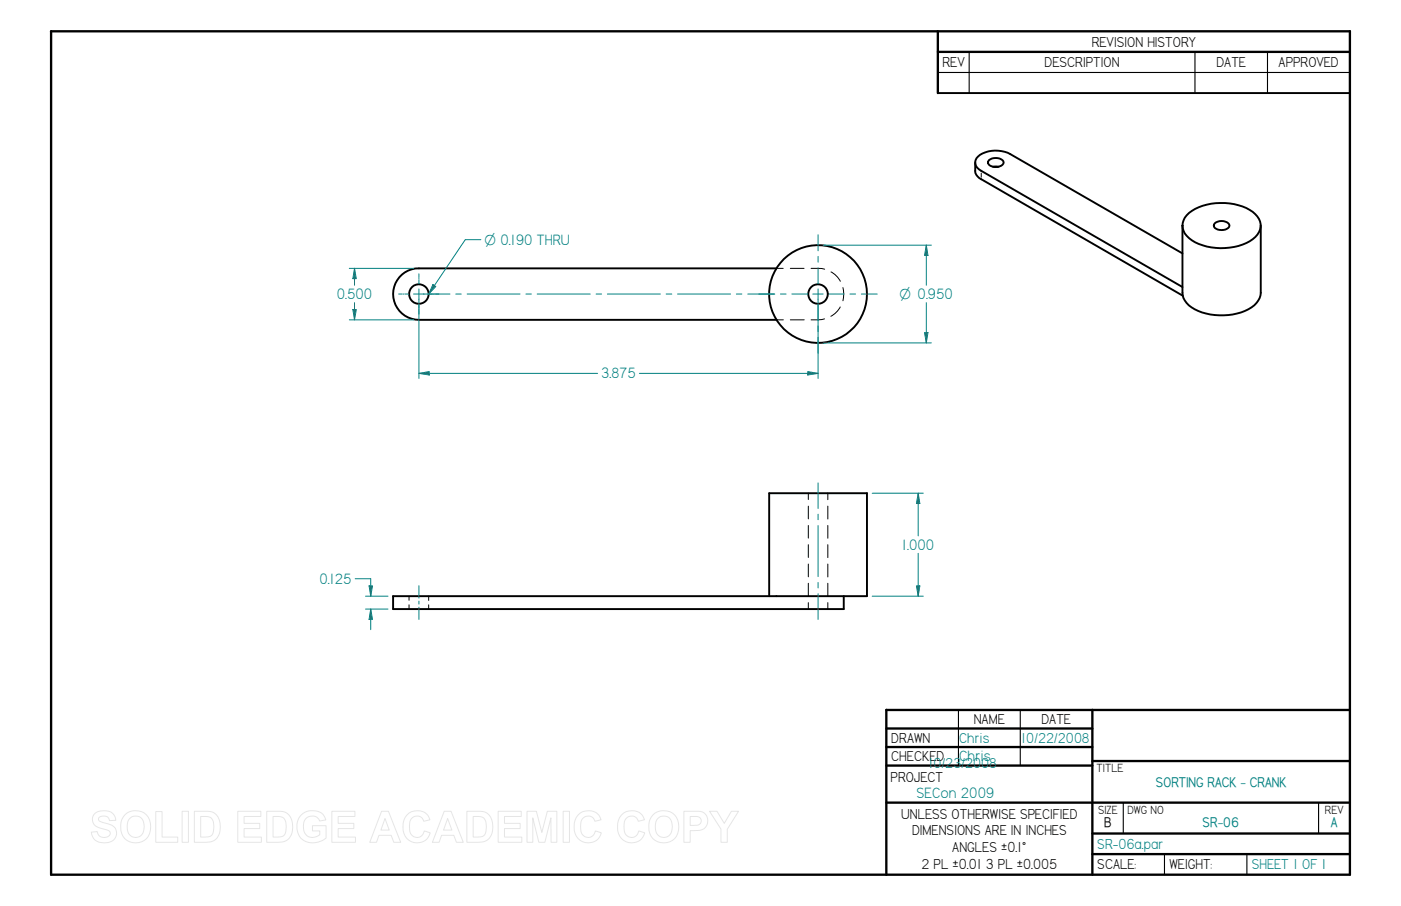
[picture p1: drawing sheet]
<svg xmlns="http://www.w3.org/2000/svg" width="432mm" height="279mm" viewBox="0 0 432 279" stroke-linecap="round" stroke-linejoin="round" font-family="sans-serif">
<g fill="none" stroke="#000" stroke-width=".72">
<path d="M15.7 9.7l400.4-.1v260.1h-400.4zM289.1 9.7v19M289.1 16h127M273.2 218.9v50.8M273.2 218.9h142.9M336.7 218.9v50.8M273.2 224.7h63.5M273.2 230.4h63.5M273.2 236.1h63.5M336.7 234.7h79.4M273.2 247.5h142.9M336.7 257h79.4"/>
<path d="M336.7 263.4h79.4"/>
</g>
<path d="M298.7 16v12.7M368.3 16v12.7M390.7 16v12.7M289.1 22.4h127M295.4 218.9v17.2M314.5 218.9v17.2M346.2 247.6v9.4M406.4 247.6v9.4M358.9 263.4v6.3M384.3 263.4v6.3" fill="none" stroke="#000" stroke-width=".34"/>
<g fill="none" stroke="#000" stroke-width=".59">
<path d="M289.1 28.7h127M300.6 50.1v2.6a2.93 2.93 0 0 0 1.8 2.6M302.4 55.2l62.1 36M302.4 52.7l62 35.8M302.4 52.7a2.69 2.69 0 0 1-1.8-2.3 2.69 2.69 0 0 1 1.4-2.6 9.7 9.7 0 0 1 9.4-.3l53 30.6M304.8 49.4a3.4 3.4 0 0 1 4.4 .3 1.56 1.56 0 0 1-1.7 1.8h-1.2a1.4 1.4 0 0 1-1.4-.6 1.4 1.4 0 0 1-.1-1.5zM306 51.4h1.8M365.8 66.4a16.8 16.8 0 0 1 15.9-3.1 8.9 8.9 0 0 1 6.7 5 5.4 5.4 0 0 1-3.3 6.1 18.2 18.2 0 0 1-18.6-1 4.7 4.7 0 0 1-.7-7zM374.4 68.9a2.96 2.96 0 0 1 4.5 .7 2.78 2.78 0 0 1-4.1 .9 1.02 1.02 0 0 1-.4-1.6zM388.6 69.5v20.8a6.9 6.9 0 0 1-4.9 5.6 18.3 18.3 0 0 1-17.3-1.8 5.6 5.6 0 0 1-2-3.8v-20.7M129.1 98.6h110.2M239.3 82.8h-110.2a7.9 7.9 0 0 0-7.9 7.9 7.9 7.9 0 0 0 7.9 7.9"/>
<path d="M267.2 152.1v31.8h-146v3.9h138.9v-4M267.2 152.1h-30.1v31.8"/>
<circle cx="129.1" cy="90.7" r="3"/>
<circle cx="252.1" cy="90.7" r="3"/>
<circle cx="252.1" cy="90.7" r="15.1"/>
</g>
<g fill="none" stroke="#000" stroke-width=".31">
<path d="M302.4 53.4v1.3M239.3 98.6h2.1M239.3 82.8h2.1M243.6 98.6h4.3M243.6 82.8h4.2M250 82.8h3.3l.9 .2M254.1 98.3l-4.1 .3M256.1 83.9a6.5 6.5 0 0 1 2.9 2.8M259 94.7a6.5 6.5 0 0 1-2.9 2.8M259.8 88.7a8.3 8.3 0 0 1 0 4.1M249.1 152.1v2M249.1 156.1v3.9"/>
<path d="M255.1 152.1v2M255.1 156.1v4M249.1 162.1v3.8M249.1 168v3.9M249.1 173.9v4M249.1 179.9v3.9M255.1 162.1v3.9M255.1 168v4M255.1 173.9v4M255.1 179.9v4M126.1 183.9v1.2M126.1 186.5v1.3"/>
<path d="M132.1 183.8v1.4M132.1 186.5v1.3M249.1 185.8v2M255.1 185.8v2"/>
</g>
<path d="M129.1 115.1l3.2-.5v1.1z" fill="none" stroke="#008080" stroke-width=".31"/>
<path d="M129.1 115.1l3.2-.5v1.1z" fill="#008080"/>
<path d="M249 114.6l3.1 .5-3.1 .6z" fill="none" stroke="#008080" stroke-width=".31"/>
<path d="M249 114.6l3.1 .5-3.1 .6z" fill="#008080"/>
<path d="M129.1 92.3v24.4M252.1 92.3v24.4M129.1 115.1h55.1M197.1 115.1h55M284.9 102.6h1.1l-.5 3.1z" fill="none" stroke="#008080" stroke-width=".31"/>
<path d="M284.9 102.6h1.1l-.5 3.1z" fill="#008080"/>
<path d="M285.5 75.6l.5 3.2h-1.1z" fill="none" stroke="#008080" stroke-width=".31"/>
<path d="M285.5 75.6l.5 3.2h-1.1z" fill="#008080"/>
<path d="M253.7 75.6h33.4M285.5 75.6v12.4M285.5 93.3v12.4M253.7 105.7h33.4M282.4 180.7h1.1l-.5 3.2z" fill="none" stroke="#008080" stroke-width=".31"/>
<path d="M282.4 180.7h1.1l-.5 3.2z" fill="#008080"/>
<path d="M283 152.1l.5 3.2h-1.1z" fill="none" stroke="#008080" stroke-width=".31"/>
<path d="M283 152.1l.5 3.2h-1.1z" fill="#008080"/>
<path d="M268.8 152.1h15.8M283 152.1v13.2M283 170.6v13.3M113.7 180.7h1.1l-.5 3.2zM268.8 183.9h15.8" fill="none" stroke="#008080" stroke-width=".31"/>
<path d="M113.7 180.7h1.1l-.5 3.2z" fill="#008080"/>
<path d="M114.3 187.8l.5 3.2h-1.1z" fill="none" stroke="#008080" stroke-width=".31"/>
<path d="M114.3 187.8l.5 3.2h-1.1z" fill="#008080"/>
<path d="M143.4 73.9l-11.3 16.8M109.5 178.5h4.8v5.4M112.6 183.9h7M112.6 187.8h7M114.3 187.8v6.4" fill="none" stroke="#008080" stroke-width=".31"/>
<path d="M133.4 87.8l.9 .5-2.2 2.4z" fill="#008080"/>
<g fill="none" stroke="#008080" stroke-width=".31">
<path d="M143.4 73.9h4.8M252.1 72.4v4.9M252.1 79.1v1.8M108.8 95.5h1l-.5 3.1zM122.9 90.7h1.1M124.3 90.7h.2M124.8 90.7h1.1M127.5 90.7h11.2M129.1 84.5v1.1M129.1 85.9v.2M129.1 86.4v1.1M129.1 89.1v3.2"/>
<path d="M129.1 93.9v1M129.1 95.2v.3M129.1 95.8v1.1M133.4 87.8l.9 .5-2.2 2.4zM140.5 90.7h1.7M144 90.7h16.3M162.1 90.7h1.7M165.6 90.7h16.3M183.7 90.7h1.7M187.2 90.7h16.3M205.3 90.7h1.8M208.8 90.7h16.4"/>
<path d="M226.9 90.7h1.7M230.5 90.7h8.3M240.5 90.7h1.8M244.1 90.7h4.9M250.5 90.7h3.2M252.1 82.6v4.9M252.1 89.1v3.2M252.1 93.9v4.8M255.3 90.7h4.9M262 90.7h1.7M265.5 90.7h4.9M252.1 100.5v1.7"/>
<path d="M252.1 104v4.9M252.1 148.9v7.9M252.1 158.6v1.7M252.1 162.1v15.7M252.1 179.6v1.7M129.1 180.6v3.8M129.1 185.4v.9M129.1 187.2v3.8M252.1 183.1v7.9"/>
</g>
<path d="M108.8 95.5h1l-.5 3.1z" fill="#008080"/>
<path d="M109.3 82.8l.5 3.1h-1z" fill="none" stroke="#008080" stroke-width=".31"/>
<path d="M109.3 82.8l.5 3.1h-1z" fill="#008080"/>
<path d="M107.7 98.6h19.8M107.7 82.8h19.8M109.3 82.7v5.3M109.3 93.3v5.3" fill="none" stroke="#008080" stroke-width=".31"/>
<g fill="none" stroke="#e6e6e6" stroke-width=".31">
<path d="M29.1 251a4.6 4.6 0 0 1 6 .2l.6 1.8-2 .1a1.81 1.81 0 0 0-1.5-1.5 1.81 1.81 0 0 0-1.8 1 2 2 0 0 0 2 1.2 3.6 3.6 0 0 1 3.5 2.7 3.1 3.1 0 0 1-3.8 3.4 3.4 3.4 0 0 1-3.9-3.3l1.8-.1a2.1 2.1 0 0 0 1.8 1.8 2.1 2.1 0 0 0 2.2-1.3 1.81 1.81 0 0 0-1.9-1.3 3.5 3.5 0 0 1-3.6-3l.2-1.1zM38.5 251.2a4.8 4.8 0 0 1 5.8-.5 4.8 4.8 0 0 1 2.1 5.4 4.7 4.7 0 0 1-5.5 3.8 4.7 4.7 0 0 1-3.7-5.6l.4-1.7zM39.9 252.5a2.56 2.56 0 0 1 2.8-.7 2.56 2.56 0 0 1 1.7 2.4 3.1 3.1 0 0 1-2 4 2.71 2.71 0 0 1-3.2-3.3 3.5 3.5 0 0 1 .7-2.4zM48 250.3h2v7.8h4.8v1.7h-6.8zM56.1 250.2h2v9.6h-2zM59.9 250.2h4.1a3.8 3.8 0 0 1 3.9 4.2 4.4 4.4 0 0 1-3 5.2l-5 .2zM61.8 251.8h1.9a2.51 2.51 0 0 1 2.2 3.2 3.2 3.2 0 0 1-1 2.9l-3.1 .2zM73.3 250.2h7.1v1.6h-5.2v2.1h4.9v1.6h-4.9v2.6h5.4v1.7h-7.3zM82.2 250.2h4.1a3.8 3.8 0 0 1 3.9 4.2 4.4 4.4 0 0 1-3 5.2l-5 .2zM84.2 251.8h1.8a2.51 2.51 0 0 1 2.2 3.2 3.2 3.2 0 0 1-1 2.9l-3 .2zM92.9 251.2a5.1 5.1 0 0 1 6.7 0l.8 1.7-1.9 .3a2.65 2.65 0 0 0-3.2-1.4 2.65 2.65 0 0 0-1.8 3 2.95 2.95 0 0 0 1.6 3.2 2.95 2.95 0 0 0 3.5-.6v-1.2h-2.3v-1.6h4.2v3.8a5.8 5.8 0 0 1-8.1-.4 5.5 5.5 0 0 1 .5-6.8zM102.3 250.2h7.1v1.6h-5.2v2.1h4.9v1.6h-4.9v2.6h5.4v1.7h-7.3z"/>
<path d="M117.6 250.2h2.1l3.8 9.6h-2.1l-.8-2.2h-3.8l-.8 2.2h-2zM118.7 252.4l1.3 3.6h-2.6zM125.4 251.3a4.1 4.1 0 0 1 7.1 1.5l-1.9 .5a2.22 2.22 0 0 0-2.6-1.6 2.22 2.22 0 0 0-1.8 2.4v.8a2.6 2.6 0 0 0 2.7 3.3l1.3-.7 .6-1.3 1.8 .6a4.3 4.3 0 0 1-5 3 4.3 4.3 0 0 1-3.4-4.7 5 5 0 0 1 1.2-3.8zM136.9 250.2h2.1l3.8 9.6h-2.1l-.8-2.2h-3.8l-.8 2.2h-2zM138 252.4l1.3 3.6h-2.6zM143.9 250.2h4.1a3.8 3.8 0 0 1 3.8 4.2 4.4 4.4 0 0 1-3 5.2l-4.9 .2zM145.8 251.8h1.9a2.51 2.51 0 0 1 2.2 3.2 3.2 3.2 0 0 1-1.1 2.9l-3 .2zM153.5 250.2h7.2v1.6h-5.2v2.1h4.8v1.6h-4.8v2.6h5.3v1.7h-7.3zM162.4 250.2h2.9l1.7 6.5 1.7-6.5h2.9v9.6h-1.8v-7.6l-1.9 7.6h-1.8l-1.9-7.6v7.6h-1.8zM173.6 250.2h1.9v9.6h-1.9zM178.2 251.3a4.1 4.1 0 0 1 7.1 1.5l-2 .5a2.22 2.22 0 0 0-2.5-1.6 2.22 2.22 0 0 0-1.8 2.4l-.1 .8a2.6 2.6 0 0 0 2.8 3.3l1.3-.7 .5-1.3 1.8 .6a4.3 4.3 0 0 1-5 3 4.3 4.3 0 0 1-3.3-4.7 5 5 0 0 1 1.2-3.8zM191.6 251.3a4.1 4.1 0 0 1 7 1.5l-1.9 .5a2.22 2.22 0 0 0-2.5-1.6 2.22 2.22 0 0 0-1.8 2.4l-.1 .8a2.6 2.6 0 0 0 2.8 3.3l1.2-.7 .6-1.3 1.8 .6a4.3 4.3 0 0 1-5 3 4.3 4.3 0 0 1-3.4-4.7 5 5 0 0 1 1.3-3.8z"/>
<path d="M201.3 251.2a4.8 4.8 0 0 1 5.7-.5 4.8 4.8 0 0 1 2.1 5.4 4.7 4.7 0 0 1-5.5 3.8 4.7 4.7 0 0 1-3.6-5.6l.4-1.7zM202.7 252.5a2.56 2.56 0 0 1 2.8-.7 2.56 2.56 0 0 1 1.6 2.4 3.1 3.1 0 0 1-2 4 2.71 2.71 0 0 1-3.1-3.3 3.5 3.5 0 0 1 .7-2.4zM210.8 250.2h4.5a2.99 2.99 0 0 1 2.8 3.4 2.99 2.99 0 0 1-3.5 2.5l-1.9 .1v3.6h-1.9zM212.7 251.8h2.1a1.39 1.39 0 0 1 1.3 1.7 1.39 1.39 0 0 1-1.8 1l-1.6 .1zM218.7 250.2h2.3l2.2 3.7 2.2-3.7h2.2l-3.4 5.5v4.1h-2v-4.1z"/>
</g>
<g font-size="5.2" fill="#008080">
<text x="103.8" y="92.3">0.500</text>
<text x="185.3" y="116.7">3.875</text>
<text x="278" y="169.6">1.000</text>
<text x="98.4" y="180">0.125</text>
<text x="295.7" y="234.7">Chris</text>
<text x="282.5" y="246.1">SECon 2009</text>
</g>
<g font-size="5">
<text x="336.5" y="14.4">REVISION HISTORY</text>
<text x="290.4" y="20.7">REV</text>
<text x="321.9" y="20.7">DESCRIPTION</text>
<text x="374.9" y="20.7">DATE</text>
<text x="394.1" y="20.7">APPROVED</text>
<text x="300.1" y="223.4">NAME</text>
<text x="321" y="223.4">DATE</text>
<text x="274.7" y="229.1">DRAWN</text>
<text x="274.7" y="234.8">CHECKED</text>
<text x="274.5" y="241.2">PROJECT</text>
<text x="277.7" y="252.6">UNLESS OTHERWISE SPECIFIED</text>
<text x="281.1" y="257.6">DIMENSIONS ARE IN INCHES</text>
<text x="293.5" y="262.8">ANGLES ±0.1°</text>
<text x="284" y="267.8">2 PL ±0.01 3 PL ±0.005</text>
<text x="338.2" y="268.1">SCALE:</text>
<text x="360.4" y="268.1">WEIGHT:</text>
</g>
<g font-size="5" fill="#008080">
<text x="295.7" y="229">Chris</text>
<text x="314.7" y="229.1">10/22/2008</text>
<text x="286.2" y="236.8">10/23/2008</text>
<text x="338.2" y="261.7">SR-06a.par</text>
<text x="385.8" y="268.1">SHEET 1 OF 1</text>
</g>
<g font-size="4.9" fill="#008080">
<text x="149.3" y="75.5">O 0.190 THRU</text>
<text x="277.3" y="92.3">O 0.950</text>
</g>
<g font-size="4.8" fill="#008080">
<text x="356.3" y="242.7">SORTING RACK - CRANK</text>
<text x="370.7" y="255.1">SR-06</text>
<text x="410.2" y="255.1">A</text>
</g>
<text font-size="4.8" x="340.3" y="255.1">B</text>
<g font-size="4.1">
<text x="337.9" y="238.1">TITLE</text>
<text x="338.4" y="251">SIZE</text>
<text x="347.5" y="251">DWG NO</text>
<text x="408.3" y="251">REV</text>
</g>
</svg>
